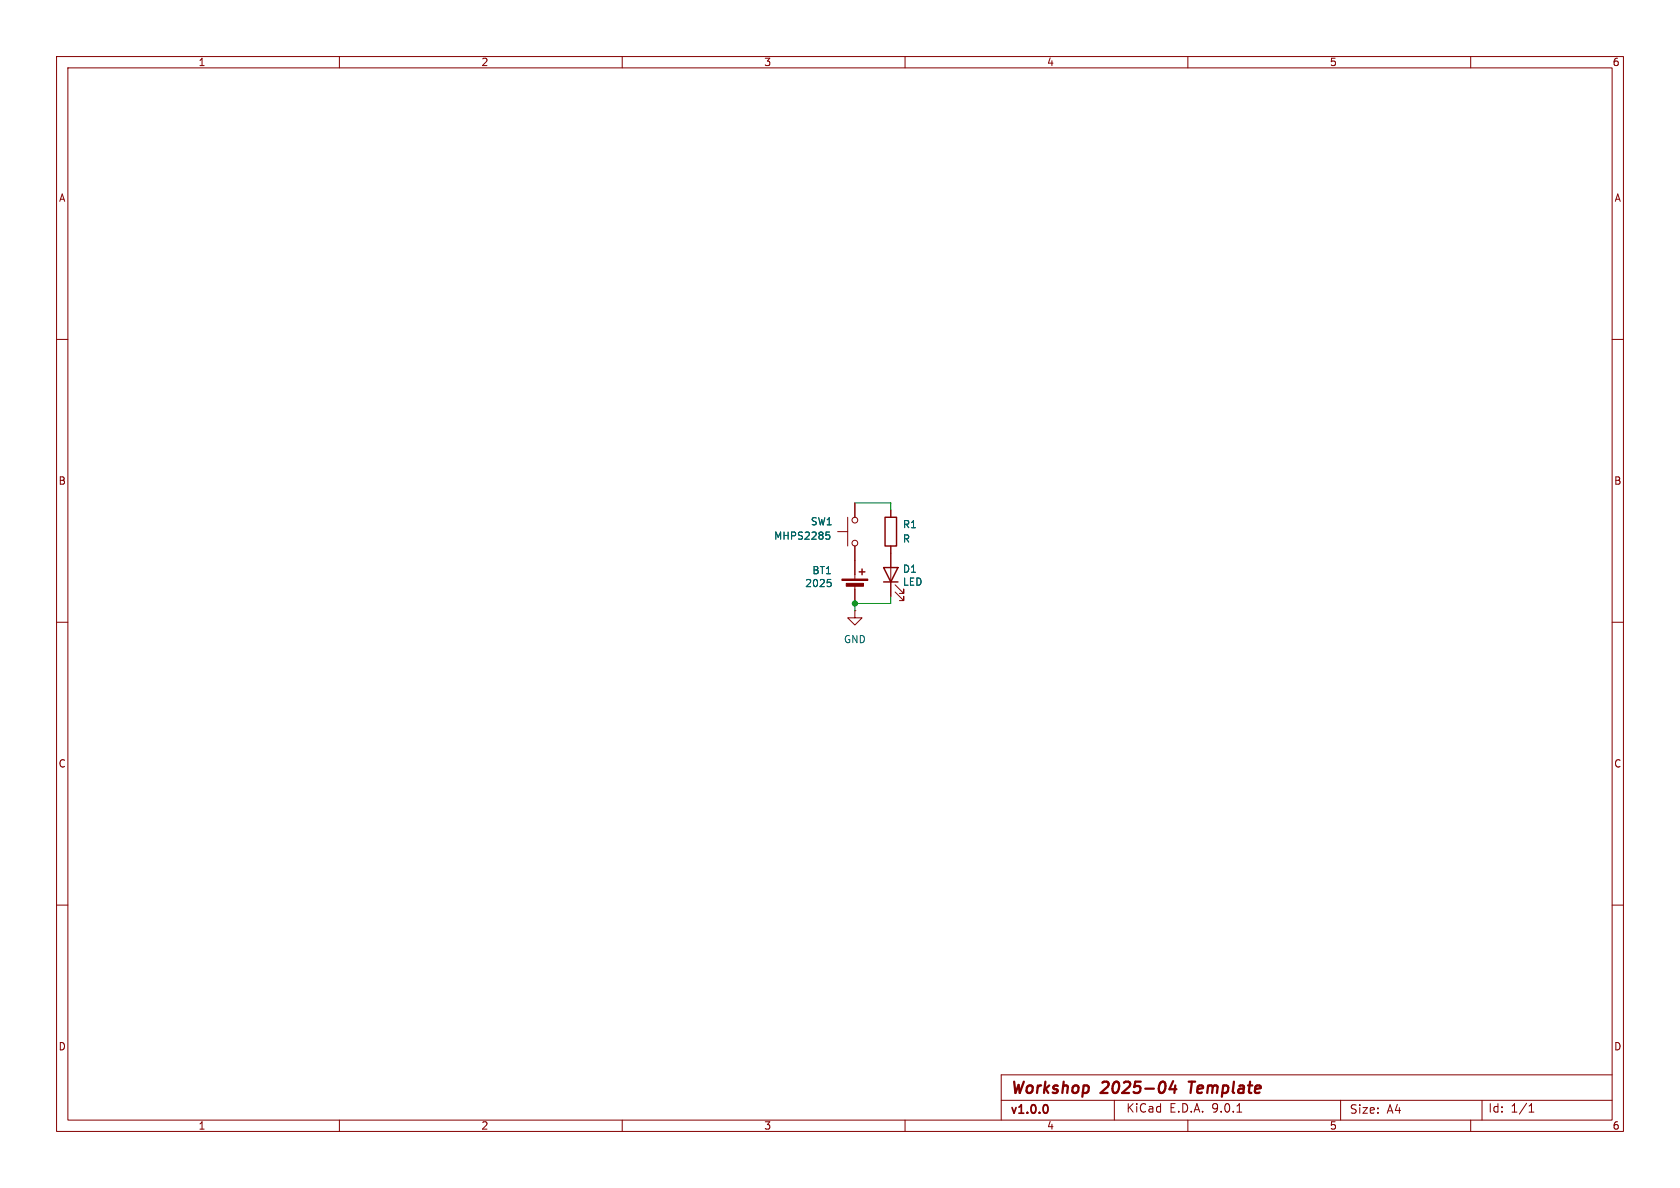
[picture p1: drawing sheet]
<svg xmlns="http://www.w3.org/2000/svg" width="297mm" height="210mm" viewBox="0 0 297 210" stroke-linecap="round" stroke-linejoin="round" font-family="sans-serif">
<g fill="none" stroke="#840000" stroke-width=".18">
<path d="M10 10h277v190h-277zM12 12h273v186h-273zM60 10v2M110 10v2M160 10v2M210 10v2M260 10v2M10 60h2M285 60h2M148.1 94h1.8M149.9 91.4v5.1M151.1 88.9v2.5"/>
<path d="M151.1 96.5v5.9M157.5 90.2v1.2M157.5 96.5v8.9M10 110h2M151.1 108v1.2h1.3l-1.3 1.3-1.2-1.3h1.2M151.1 108h.1M151.1 103.4v3.3M158.2 104.6l1.6 1.6v-.8v.8h-.8M158.2 103.4l1.6 1.5v-.8v.8h-.8M285 110h2M10 160h2M285 160h2"/>
<path d="M60 198v2M110 198v2M160 198v2M177 194.5h108M197 194.5v3.5M210 198v2M218.7 196.6h.8M237 194.5v3.5M260 198v2M262 194.5v3.5M270.3 196.6h.9M270.3 195.5l.4-.4v1.5"/>
<path d="M285 190h-108v8"/>
<circle cx="151.1" cy="91.9" r=".51"/>
<circle cx="151.1" cy="96" r=".51"/>
</g>
<path d="M185.1 195.4l.2 .8-.2 .4-.2 .2" fill="none" stroke="#840000" stroke-width=".3"/>
<path d="M207.4 191.1l-.7 1.4h1.3M207.8 191.9l-.2 1.3M210.1 191.2h1.2M210.7 191.2l-.2 2" fill="none" stroke="#840000" stroke-width=".4"/>
<path d="M146 94.1h.7M146.2 94.5h.3l.2 .3-.1 .5h-.4M146.3 102.4h.6M146.7 102.9l.2 .3v.3l-.2 .2" fill="none" stroke="#006464" stroke-width=".18"/>
<path d="M156.5 91.4h2v5.1h-2zM151.9 101.1h1M152.4 100.6v1M156.2 100.3h2.5l-1.2 2.6zM156.2 102.9h2.5" fill="none" stroke="#840000" stroke-width=".25"/>
<g fill="#840000" stroke="#840000" stroke-width=".18">
<path d="M148.8 102.4h4.6v.2h-4.6z"/>
<path d="M149.6 103.1h3.1v.5h-3.1z"/>
</g>
<path d="M151.1 88.9h6.4v1.3M157.5 105.4v1.3h-6.4v1.3" fill="none" stroke="#009600" stroke-width=".18"/>
<circle cx="151.1" cy="106.7" r=".46" fill="#009600" stroke="#009600" stroke-width=".18"/>
<g font-size="2.8" fill="#840000">
<text x="178.5" y="193.9">Workshop</text>
<text x="194.8" y="193.9">2025-04</text>
<text x="211.1" y="193.9">Template</text>
</g>
<g font-size="2.1" fill="#840000">
<text x="178.5" y="197.3">v1.0.0</text>
<text x="199" y="196.9">KiCad</text>
<text x="206.7" y="196.9">E.D.A.</text>
<text x="214.3" y="196.9">9.0.1</text>
<text x="238.5" y="197.1">Size:</text>
<text x="245.2" y="197.1">A4</text>
<text x="263" y="196.9">Id:</text>
<text x="267.1" y="196.9">1/1</text>
</g>
<g font-size="1.8" fill="#840000">
<text x="35" y="11.9">1</text>
<text x="85" y="11.9">2</text>
<text x="135" y="11.9">3</text>
<text x="185" y="11.9">4</text>
<text x="235" y="11.9">5</text>
<text x="285" y="11.9">6</text>
<text x="10.3" y="35.9">A</text>
<text x="285.3" y="35.9">A</text>
<text x="10.3" y="85.9">B</text>
<text x="285.3" y="85.9">B</text>
<text x="10.3" y="135.9">C</text>
<text x="285.3" y="135.9">C</text>
<text x="10.3" y="185.9">D</text>
<text x="285.3" y="185.9">D</text>
<text x="35" y="199.9">1</text>
<text x="85" y="199.9">2</text>
<text x="135" y="199.9">3</text>
<text x="185" y="199.9">4</text>
<text x="235" y="199.9">5</text>
<text x="285" y="199.9">6</text>
</g>
<g font-size="1.8" fill="#006464">
<text x="136.8" y="95.6">MHPS2285</text>
<text x="143.2" y="93.1">SW1</text>
<text x="159.5" y="93.6">R1</text>
<text x="143.5" y="101.7">BT1</text>
<text x="159.5" y="101.4">D1</text>
<text x="159.5" y="96.1">R</text>
<text x="142.2" y="104">2025</text>
<text x="159.5" y="103.7">LED</text>
<text x="149.1" y="113.9">GND</text>
</g>
</svg>
